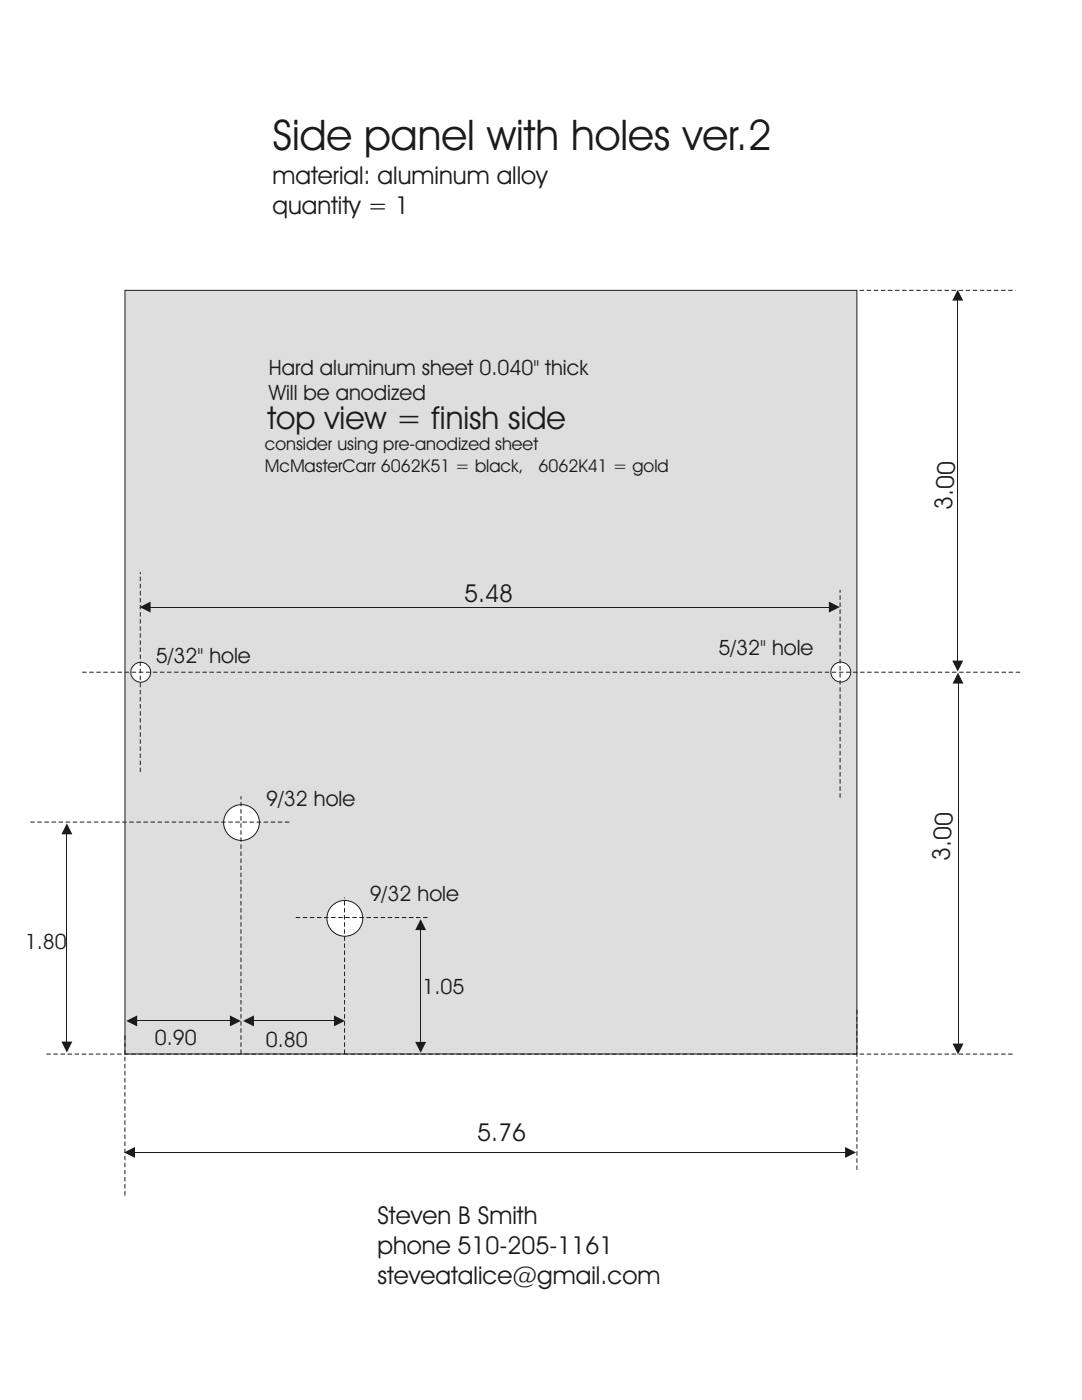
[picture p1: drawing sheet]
<svg xmlns="http://www.w3.org/2000/svg" width="216mm" height="279mm" viewBox="0 0 216 279" stroke-linecap="round" stroke-linejoin="round" font-family="sans-serif">
<path d="M24.9 57.9h146.1v152.4h-146.1z" fill-rule="evenodd" fill="#dedede" stroke="#1f1a17" stroke-width=".2"/>
<path d="M24.8 230l2.1-1.1v2.2z" fill="#1f1a17"/>
<path d="M26.8 230h141.9" fill="none" stroke="#1f1a17" stroke-width=".2"/>
<g fill="#1f1a17">
<path d="M168.6 228.9l2.2 1.1-2.2 1.1z"/>
<path d="M27.9 121.2l2.2-1.1v2.1z"/>
</g>
<path d="M29.9 121.2h135.6" fill="none" stroke="#1f1a17" stroke-width=".2"/>
<g fill="#1f1a17">
<path d="M165.4 120.1l2.2 1.1-2.2 1z"/>
<path d="M190.1 208.3h2.2l-1.1 2.1z"/>
</g>
<path d="M191.2 136.3v72.1" fill="none" stroke="#1f1a17" stroke-width=".2"/>
<g fill="#1f1a17">
<path d="M191.2 134.2l1.1 2.2h-2.2z"/>
<path d="M12.3 207.9h2.1l-1.1 2.1z"/>
</g>
<path d="M13.3 166.4v41.6" fill="none" stroke="#1f1a17" stroke-width=".2"/>
<g fill="#1f1a17">
<path d="M13.3 164.3l1.1 2.2h-2.1z"/>
<path d="M82.8 207.9h2.2l-1.1 2.2z"/>
</g>
<path d="M83.9 185.5v22.5" fill="none" stroke="#1f1a17" stroke-width=".2"/>
<g fill="#1f1a17">
<path d="M83.9 183.4l1.1 2.2h-2.2z"/>
<path d="M25.2 203.7l2.2-1v2.1z"/>
</g>
<path d="M27.3 203.7h18.7" fill="none" stroke="#1f1a17" stroke-width=".2"/>
<g fill="#1f1a17">
<path d="M45.9 202.7l2.2 1-2.2 1.1z"/>
<path d="M48.5 203.7l2.2-1v2.1z"/>
</g>
<path d="M50.6 203.7h16.2" fill="none" stroke="#1f1a17" stroke-width=".2"/>
<g fill="#1f1a17">
<path d="M66.6 202.7l2.2 1-2.2 1.1z"/>
<path d="M190 131.8h2.2l-1.1 2.2z"/>
</g>
<path d="M191.1 59.9v72.1" fill="none" stroke="#1f1a17" stroke-width=".2"/>
<path d="M191.1 57.8l1.1 2.2h-2.2z" fill="#1f1a17"/>
<path d="M171.5 57.9h31.2M9.3 210.4h193.1M24.9 238.6v-32M171 233.5v-32" fill="none" stroke="#1f1a17" stroke-width=".2" stroke-dasharray=".9 .5" stroke-linecap="butt"/>
<g fill="#fff" stroke="#1f1a17" stroke-width=".2">
<circle cx="28.1" cy="134.2" r="1.98"/>
<circle cx="167.8" cy="134.1" r="1.98"/>
</g>
<path d="M16.4 134.2h187.6M28 154.1v-39.9M167.6 159.2v-41.5" fill="none" stroke="#1f1a17" stroke-width=".2" stroke-dasharray=".9 .5" stroke-linecap="butt"/>
<g fill="#fff" stroke="#1f1a17" stroke-width=".2">
<circle cx="48.2" cy="164.2" r="3.6"/>
<circle cx="68.8" cy="183.3" r="3.6"/>
</g>
<path d="M6 164.1h51.7M59 183.1h26.4M48.1 210.3v-51.4M68.8 210.3v-31.2" fill="none" stroke="#1f1a17" stroke-width=".2" stroke-dasharray=".9 .5" stroke-linecap="butt"/>
<text font-size="8.5" fill="#1f1a17" x="54.4" y="29.9">Side panel with holes ver.2</text>
<text font-size="6.3" fill="#1f1a17" x="53.4" y="85.6">top view = finish side</text>
<g font-size="4.9" fill="#1f1a17">
<text x="54.4" y="36.7">material: aluminum alloy</text>
<text x="54.4" y="42.6">quantity = 1</text>
<text x="189.9" y="101.7" transform="rotate(-86 189.9 101.7)">3.00</text>
<text x="92.6" y="120.2">5.48</text>
<text x="189.4" y="171.8" transform="rotate(-86 189.4 171.8)">3.00</text>
<text x="95.2" y="227.7">5.76</text>
<text x="75.3" y="244.4">Steven B Smith</text>
<text x="75.3" y="250.3">phone 510-205-1161</text>
<text x="75.3" y="256.2">steveatalice@gmail.com</text>
</g>
<g font-size="4.2" fill="#1f1a17">
<text x="53.6" y="74.7">Hard aluminum sheet 0.040&quot; thick</text>
<text x="53.6" y="79.8">Will be anodized</text>
<text x="143.3" y="130.7">5/32&quot; hole</text>
<text x="31.1" y="132.3">5/32&quot; hole</text>
<text x="53.1" y="160.9">9/32 hole</text>
<text x="73.8" y="179.9">9/32 hole</text>
<text x="5" y="189.3">1.80</text>
<text x="84.3" y="198.3">1.05</text>
<text x="30.9" y="208.5">0.90</text>
<text x="53.1" y="209">0.80</text>
</g>
<g font-size="3.5" fill="#1f1a17">
<text x="52.8" y="89.9">consider using pre-anodized sheet</text>
<text x="52.8" y="94.1">McMasterCarr 6062K51 = black,</text>
<text x="107.4" y="94.1">6062K41 = gold</text>
</g>
</svg>
